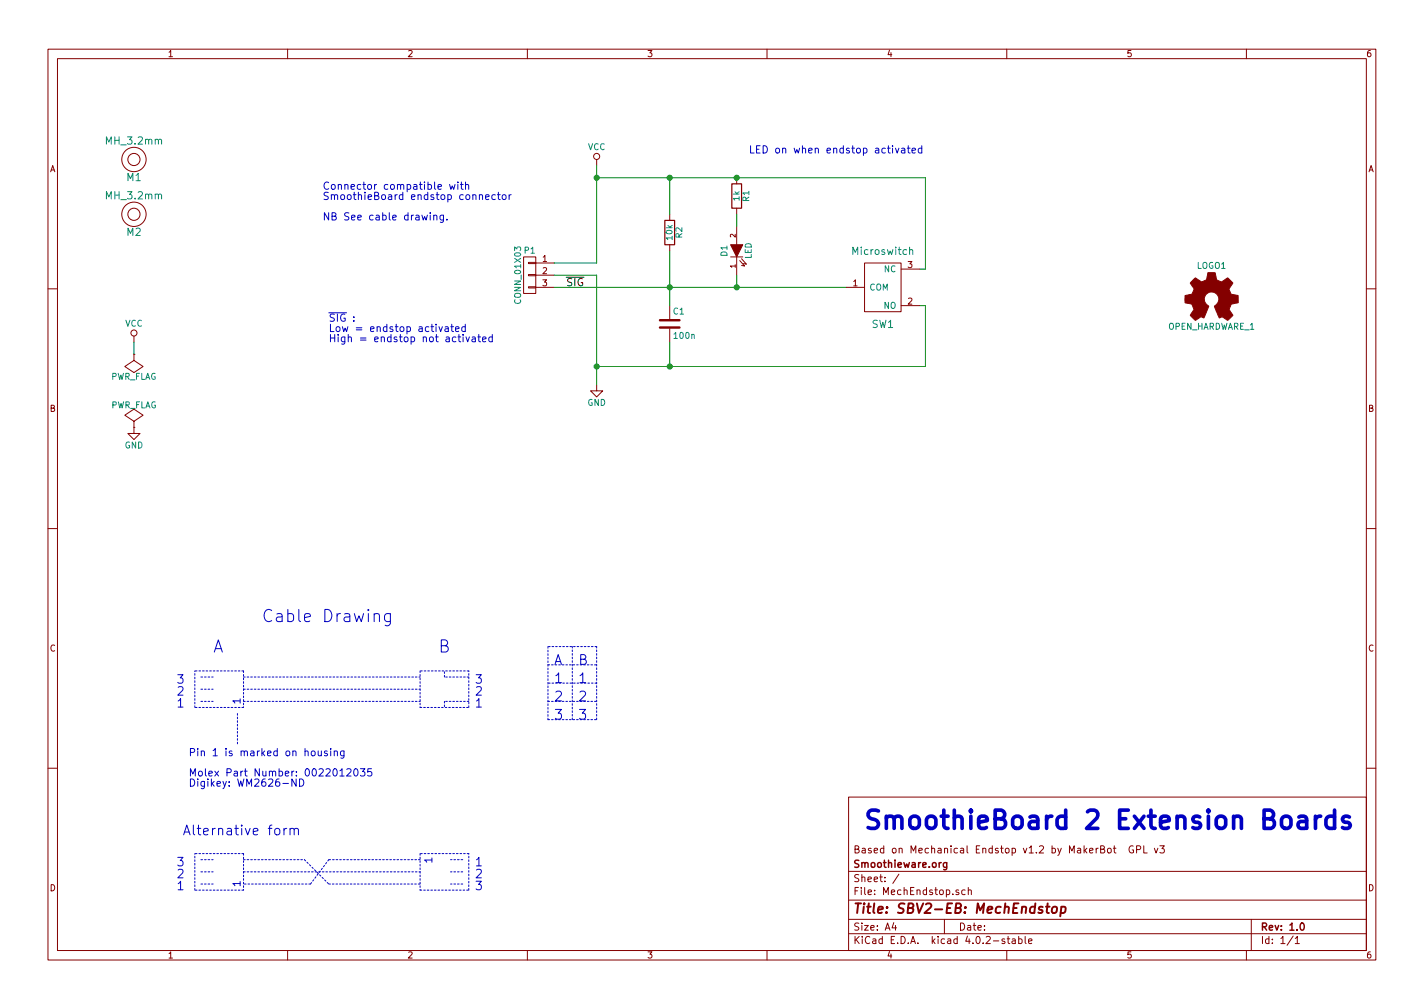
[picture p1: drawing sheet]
EESchema Schematic File Version 2
LIBS:power
LIBS:device
LIBS:transistors
LIBS:conn
LIBS:linear
LIBS:regul
LIBS:74xx
LIBS:cmos4000
LIBS:adc-dac
LIBS:memory
LIBS:xilinx
LIBS:microcontrollers
LIBS:dsp
LIBS:microchip
LIBS:analog_switches
LIBS:motorola
LIBS:texas
LIBS:intel
LIBS:audio
LIBS:interface
LIBS:digital-audio
LIBS:philips
LIBS:display
LIBS:cypress
LIBS:siliconi
LIBS:opto
LIBS:atmel
LIBS:contrib
LIBS:valves
LIBS:Gadget
LIBS:logo
LIBS:MechEndstop-cache
EELAYER 25 0
EELAYER END
$Descr A4 11693 8268
encoding utf-8
Sheet 1 1
Title "SBV2-EB: MechEndstop"
Date ""
Rev "1.0"
Comp "Smoothieware.org"
Comment1 "Based on Mechanical Endstop v1.2 by MakerBot  GPL v3"
Comment2 ""
Comment3 ""
Comment4 ""
$EndDescr
$Comp
L GND #PWR01
U 1 1
P 1100 3500
F 0 "#PWR01" H 1100 3250 50  0001 C CNN
F 1 "GND" H 1100 3350 50  0000 C CNN
F 2 "" H 1100 3500 50  0000 C CNN
F 3 "" H 1100 3500 50  0000 C CNN
	1    1100 3500
	1    0    0    -1  
$EndComp
$Comp
L PWR_FLAG #FLG02
U 1 1
P 1100 3500
F 0 "#FLG02" H 1100 3595 50  0001 C CNN
F 1 "PWR_FLAG" H 1100 3680 50  0000 C CNN
F 2 "" H 1100 3500 50  0000 C CNN
F 3 "" H 1100 3500 50  0000 C CNN
	1    1100 3500
	1    0    0    -1  
$EndComp
$Comp
L PWR_FLAG #FLG03
U 1 1
P 1100 2900
F 0 "#FLG03" H 1100 2995 50  0001 C CNN
F 1 "PWR_FLAG" H 1100 3080 50  0000 C CNN
F 2 "" H 1100 2900 50  0000 C CNN
F 3 "" H 1100 2900 50  0000 C CNN
	1    1100 2900
	-1   0    0    1   
$EndComp
$Comp
L OPEN_HARDWARE_1 LOGO1
U 1 1
P 9950 2450
F 0 "LOGO1" H 9950 2725 50  0000 C CNN
F 1 "OPEN_HARDWARE_1" H 9950 2225 50  0000 C CNN
F 2 "SBV2_Footprints:Logo_silk_OSHW_12x13mm" H 9950 2100 60  0001 C CNN
F 3 "" H 9950 2450 60  0000 C CNN
	1    9950 2450
	1    0    0    -1  
$EndComp
$Comp
L MH_3.2mm M1
U 1 1
P 1100 1300
F 0 "M1" H 1100 1150 60  0000 C CNN
F 1 "MH_3.2mm" H 1100 1450 60  0000 C CNN
F 2 "SBV2_Footprints:M3_Mounting_Hole" H 1000 1050 60  0001 C CNN
F 3 "" H 1100 1300 60  0000 C CNN
	1    1100 1300
	1    0    0    -1  
$EndComp
$Comp
L MH_3.2mm M2
U 1 1
P 1100 1750
F 0 "M2" H 1100 1600 60  0000 C CNN
F 1 "MH_3.2mm" H 1100 1900 60  0000 C CNN
F 2 "SBV2_Footprints:M3_Mounting_Hole" H 1000 1500 60  0001 C CNN
F 3 "" H 1100 1750 60  0000 C CNN
	1    1100 1750
	1    0    0    -1  
$EndComp
$Comp
L R R1
U 1 1
P 6050 1600
F 0 "R1" V 6130 1600 50  0000 C CNN
F 1 "1k" V 6050 1600 50  0000 C CNN
F 2 "Resistors_SMD:R_0603" V 5980 1600 50  0001 C CNN
F 3 "" H 6050 1600 50  0000 C CNN
	1    6050 1600
	1    0    0    -1  
$EndComp
$Comp
L CONN_01X03 P1
U 1 1
P 4350 2250
F 0 "P1" H 4350 2450 50  0000 C CNN
F 1 "CONN_01X03" V 4450 2250 50  0000 C CNN
F 2 "SBV2_Footprints:CONN_KK_2.54_3W_RA" H 4350 2250 50  0001 C CNN
F 3 "" H 4350 2250 50  0000 C CNN
	1    4350 2250
	-1   0    0    -1  
$EndComp
$Comp
L R R2
U 1 1
P 5500 1900
F 0 "R2" V 5580 1900 50  0000 C CNN
F 1 "10k" V 5500 1900 50  0000 C CNN
F 2 "Resistors_SMD:R_0603" V 5430 1900 50  0001 C CNN
F 3 "" H 5500 1900 50  0000 C CNN
	1    5500 1900
	1    0    0    -1  
$EndComp
$Comp
L GND #PWR04
U 1 1
P 4900 3150
F 0 "#PWR04" H 4900 2900 50  0001 C CNN
F 1 "GND" H 4900 3000 50  0000 C CNN
F 2 "" H 4900 3150 50  0000 C CNN
F 3 "" H 4900 3150 50  0000 C CNN
	1    4900 3150
	1    0    0    -1  
$EndComp
$Comp
L VCC #PWR05
U 1 1
P 4900 1350
F 0 "#PWR05" H 4900 1200 50  0001 C CNN
F 1 "VCC" H 4900 1500 50  0000 C CNN
F 2 "" H 4900 1350 50  0000 C CNN
F 3 "" H 4900 1350 50  0000 C CNN
	1    4900 1350
	1    0    0    -1  
$EndComp
$Comp
L C C1
U 1 1
P 5500 2650
F 0 "C1" H 5525 2750 50  0000 L CNN
F 1 "100n" H 5525 2550 50  0000 L CNN
F 2 "Capacitors_SMD:C_0603" H 5538 2500 50  0001 C CNN
F 3 "" H 5500 2650 50  0000 C CNN
	1    5500 2650
	1    0    0    -1  
$EndComp
$Comp
L LED D1
U 1 1
P 6050 2050
F 0 "D1" H 6050 2150 50  0000 C CNN
F 1 "LED" H 6050 1950 50  0000 C CNN
F 2 "LEDs:LED-0603" H 6050 2050 50  0001 C CNN
F 3 "" H 6050 2050 50  0000 C CNN
	1    6050 2050
	0    -1   -1   0   
$EndComp
Wire Wire Line
	4550 2250 4900 2250
Wire Wire Line
	4900 2250 4900 3150
Wire Wire Line
	4900 2150 4550 2150
Wire Wire Line
	4900 1350 4900 2150
Wire Wire Line
	4550 2350 6950 2350
Wire Wire Line
	5500 2050 5500 2500
Connection ~ 5500 2350
Wire Wire Line
	5500 2800 5500 3000
Wire Wire Line
	4900 3000 7600 3000
Connection ~ 4900 3000
Wire Wire Line
	5500 1450 5500 1750
Wire Wire Line
	6050 2350 6050 2250
Wire Wire Line
	6050 1850 6050 1750
Wire Wire Line
	4900 1450 7600 1450
Connection ~ 4900 1450
Connection ~ 5500 1450
Connection ~ 6050 2350
Wire Wire Line
	7600 1450 7600 2200
Connection ~ 6050 1450
Wire Wire Line
	7600 3000 7600 2500
Connection ~ 5500 3000
Text Label 4650 2350 0    60   ~ 0
~SIG
$Comp
L VCC #PWR06
U 1 1
P 1100 2800
F 0 "#PWR06" H 1100 2650 50  0001 C CNN
F 1 "VCC" H 1100 2950 50  0000 C CNN
F 2 "" H 1100 2800 50  0000 C CNN
F 3 "" H 1100 2800 50  0000 C CNN
	1    1100 2800
	1    0    0    -1  
$EndComp
Wire Wire Line
	1100 2900 1100 2800
Text Notes 6150 1250 0    60   ~ 0
LED on when endstop activated
Text Notes 2700 2800 0    60   ~ 0
~SIG~ :\nLow = endstop activated\nHigh = endstop not activated
Wire Wire Line
	7600 2500 7550 2500
Wire Wire Line
	7600 2200 7550 2200
$Comp
L Microswitch SW1
U 1 1
P 7250 2350
F 0 "SW1" H 7250 2650 60  0000 C CNN
F 1 "Microswitch" H 7250 2050 60  0000 C CNN
F 2 "SBV2_Footprints:Omron-D2F-A" H 7250 1950 60  0001 C CNN
F 3 "" H 6600 3300 60  0000 C CNN
F 4 "Omron" H 7250 1850 60  0001 C CNN "MANF"
F 5 "D2F-L-A" H 7250 1750 60  0001 C CNN "MFPN"
F 6 "SW842-ND" H 7250 1650 60  0001 C CNN "DKPN"
	1    7250 2350
	1    0    0    1   
$EndComp
Text Notes 2650 1800 0    60   ~ 0
Connector compatible with \nSmoothieBoard endstop connector\n\nNB See cable drawing.
Wire Notes Line
	3450 5800 3850 5800
Wire Notes Line
	3850 5800 3850 5500
Wire Notes Line
	3850 5500 3450 5500
Wire Notes Line
	2000 5550 3450 5550
Wire Notes Line
	2000 5650 3450 5650
Wire Notes Line
	2000 5750 3450 5750
Wire Notes Line
	2000 5500 1600 5500
Wire Notes Line
	3450 5500 3450 5800
Wire Notes Line
	2000 5500 2000 5800
Wire Notes Line
	2000 5800 1600 5800
Wire Notes Line
	1600 5800 1600 5500
Text Notes 1975 5775 1    60   ~ 0
1
Wire Notes Line
	3850 5550 3650 5550
Wire Notes Line
	3650 5550 3650 5500
Wire Notes Line
	3850 5750 3650 5750
Wire Notes Line
	3650 5750 3650 5800
Wire Notes Line
	1650 5750 1750 5750
Wire Notes Line
	1650 5650 1750 5650
Wire Notes Line
	1650 5550 1750 5550
Wire Notes Line
	1950 5850 1950 6100
Text Notes 1550 6200 0    60   ~ 0
Pin 1 is marked on housing
Text Notes 3900 5800 0    70   ~ 0
3\n2\n1
Text Notes 1450 5800 0    70   ~ 0
3\n2\n1
Text Notes 2150 5100 0    100  ~ 0
Cable Drawing
Text Notes 1550 6450 0    60   ~ 0
Molex Part Number: 0022012035 \nDigikey: WM2626-ND 
Wire Notes Line
	2000 7150 3450 7150
Wire Notes Line
	3450 7000 3450 7300
Wire Notes Line
	2000 7000 2000 7300
Wire Notes Line
	3450 7300 3850 7300
Wire Notes Line
	3850 7300 3850 7000
Wire Notes Line
	3850 7000 3450 7000
Text Notes 3550 7025 3    60   ~ 0
1
Wire Notes Line
	3800 7050 3700 7050
Wire Notes Line
	3800 7150 3700 7150
Wire Notes Line
	3800 7250 3700 7250
Text Notes 3900 7300 0    70   ~ 0
1\n2\n3
Wire Notes Line
	2000 7000 1600 7000
Wire Notes Line
	2000 7300 1600 7300
Wire Notes Line
	1600 7300 1600 7000
Text Notes 1975 7275 1    60   ~ 0
1
Wire Notes Line
	1650 7250 1750 7250
Wire Notes Line
	1650 7150 1750 7150
Wire Notes Line
	1650 7050 1750 7050
Text Notes 1450 7300 0    70   ~ 0
3\n2\n1
Wire Notes Line
	2000 7050 2500 7050
Wire Notes Line
	2500 7050 2700 7250
Wire Notes Line
	2700 7250 3450 7250
Wire Notes Line
	3450 7050 2700 7050
Wire Notes Line
	2700 7050 2550 7250
Wire Notes Line
	2550 7250 2000 7250
Text Notes 1750 5350 0    100  ~ 0
A
Text Notes 3600 5350 0    100  ~ 0
B
Wire Notes Line
	4500 5300 4500 5900
Text Notes 4550 5450 0    80   ~ 0
A
Text Notes 4750 5450 0    80   ~ 0
B
Text Notes 4550 5750 0    80   ~ 0
2  2
Text Notes 4550 5900 0    80   ~ 0
3  3
Wire Notes Line
	4900 5300 4500 5300
Text Notes 4550 5600 0    80   ~ 0
1  1
Wire Notes Line
	4500 5450 4900 5450
Wire Notes Line
	4900 5600 4500 5600
Wire Notes Line
	4500 5750 4900 5750
Wire Notes Line
	4500 5900 4900 5900
Wire Notes Line
	4900 5900 4900 5300
Wire Notes Line
	4700 5900 4700 5300
Text Notes 1500 6850 0    80   ~ 0
Alternative form
Text Notes 7100 6800 0    150  ~ 30
SmoothieBoard 2 Extension Boards
$EndSCHEMATC
